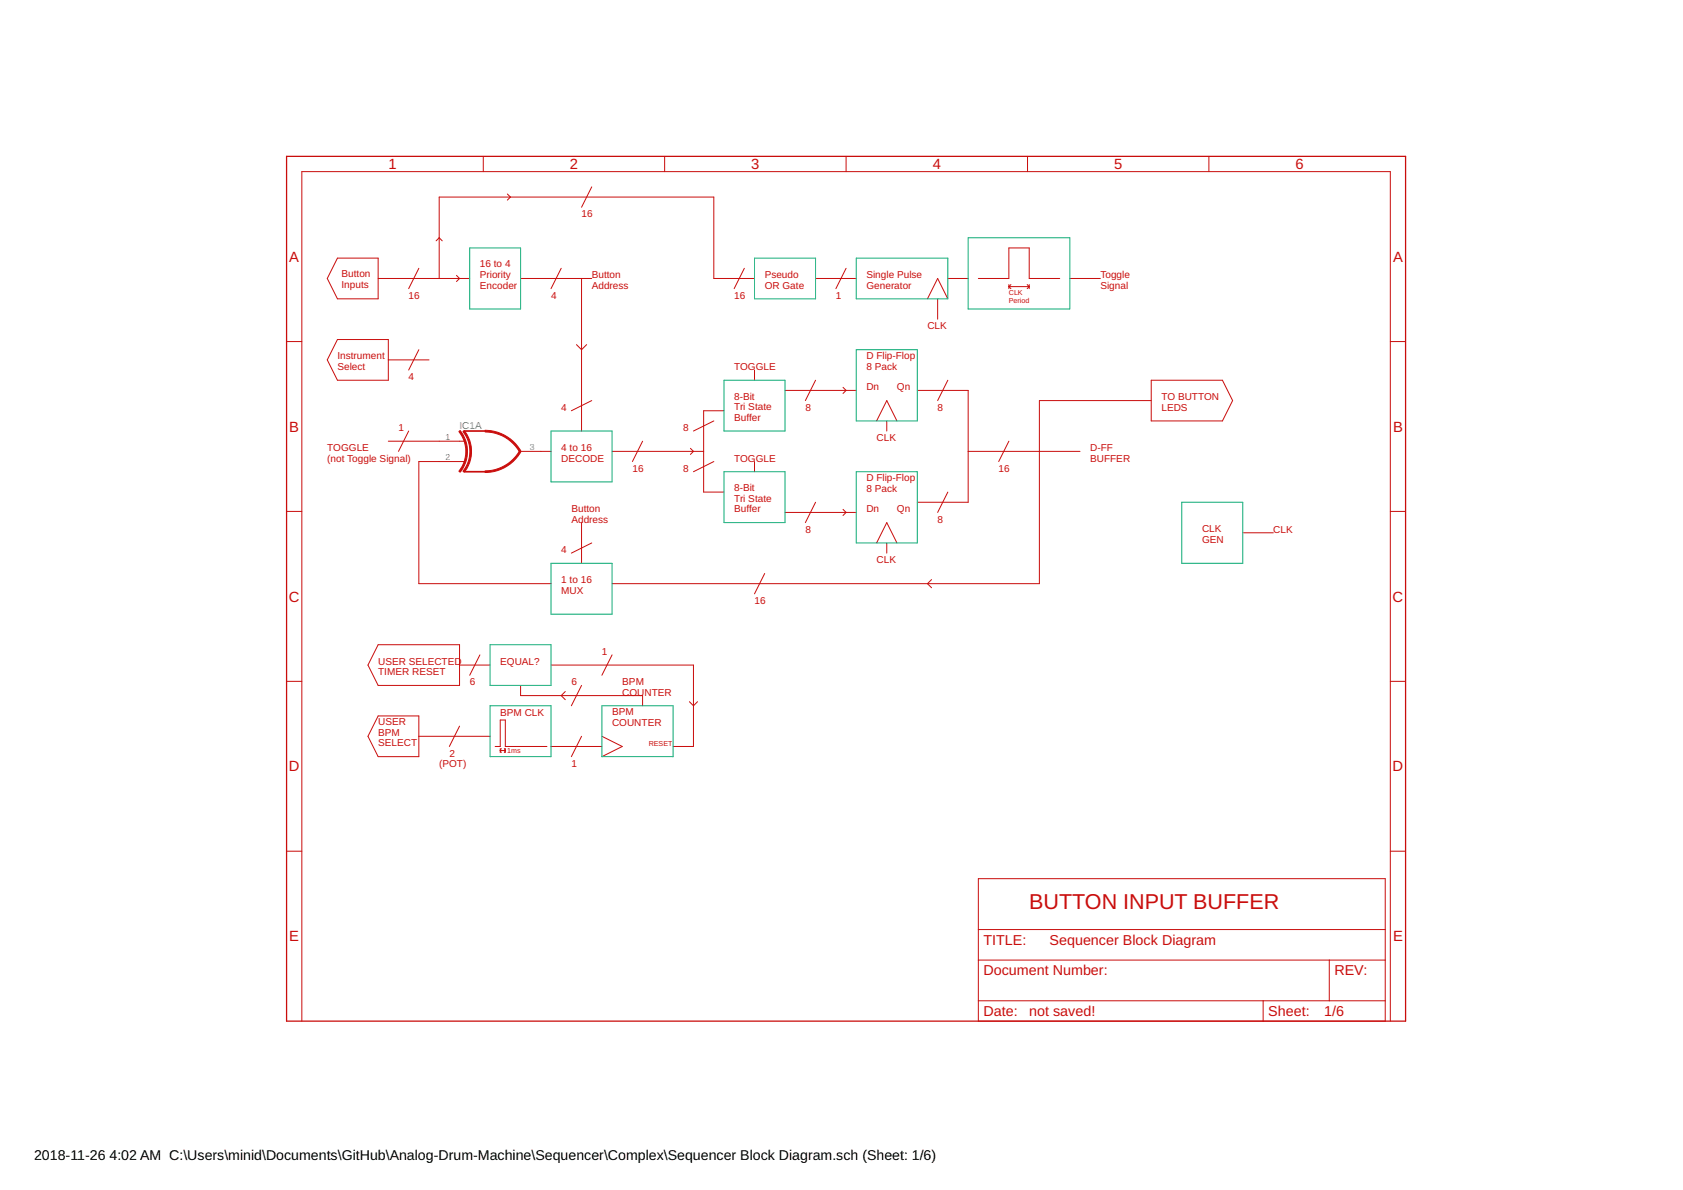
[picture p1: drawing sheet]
<svg xmlns="http://www.w3.org/2000/svg" width="420mm" height="297mm" viewBox="0 0 420 297" stroke-linecap="round" stroke-linejoin="round" font-family="sans-serif">
<g fill="none" stroke="#c90d0c" stroke-width=".25">
<path d="M120.6 39v3.8M165.9 39v3.8M211.2 39v3.8M256.5 39v3.8M301.8 39v3.8M126.7 48.4l.7 .8-.7 .8M147.7 46.7l-2.5 5M84.2 64.4h10.2v10.2h-10.2l-2.5-5.1zM94.4 69.5h22.9M104.6 67l-2.6 5.1M108.9 60.1l.7-.7 .8 .7M109.6 69.5v-20.3h68.6v20.3h10.2"/>
<path d="M114 68.7l.7 .8-.7 .8M130 69.5h17.7M140.1 67l-2.5 5.1M145.2 69.5v38.1M185.8 67l-2.5 5.1M203.6 69.5h10.2M211.2 67l-2.5 5.1M231.5 74.6l2.6-5.1 2.5 5.1M234.1 74.6v5.1M236.6 69.5h5.1M244.2 69.5h7.7v-7.6h5v7.6h7.7M251.9 71v1.1"/>
<path d="M251.9 71.5l.5 .6M251.9 71.5h5M252.4 71l-.5 .5M256.4 71l.5 .5M256.9 71v1.1M256.9 71.5l-.5 .6M267.1 69.5h7.6M71.5 85.3h3.9M84.2 84.8h12.7v10.1h-12.7l-2.5-5.1zM96.9 89.8h10.2M104.6 87.3l-2.6 5.1M143.9 86l1.3 1.3 1.3-1.3"/>
<path d="M147.7 100l-5.1 2.5M188.4 92.4v2.5M196 97.5h17.8M203.6 94.9l-2.5 5.1M210.5 96.7l.7 .8-.7 .7M229 97.5h12.7v27.9h-12.7M236.6 94.9l-2.5 5.1M287.4 94.9h17.8l2.5 5.1-2.5 5.1h-17.8zM287.4 100h-27.9v45.7h-106.7M347.1 85.3h3.8M96.9 110.1h19.1M102 107.6l-2.5 5.1"/>
<path d="M116 115.2h-11.4v30.5h33M130 112.7h7.6M152.8 112.7h22.9M160.4 110.1l-2.5 5.1M172.4 111.9l.7 .8-.7 .7M178.2 105.1l-5.1 2.5M178.2 115.2l-5.1 2.6M180.7 102.5h-5v20.3h5M188.4 115.2v2.6M218.8 105.1l2.6-5.1 2.5 5.1M221.4 105.1v2.5M241.7 112.7h27.9"/>
<path d="M251.9 110.1l-2.6 5.1M71.5 127.7h3.9M145.2 130.5v10.1M147.7 135.5l-5.1 2.6M196 127.9h17.8M203.6 125.4l-2.5 5.1M210.5 127.1l.7 .8-.7 .8M218.8 135.5l2.6-5 2.5 5M221.4 135.5v2.6M236.6 122.8l-2.5 5.1M310.3 133h7.6M347.1 127.7h3.8"/>
<path d="M190.9 143.2l-2.5 5M232.6 144.7l-1.1 1 1.1 1M71.5 170.1h3.9M94.4 178.7h10.2v10.2h-10.2l-2.5-5.1zM94.4 160.9h20.3v10.2h-20.3l-2.5-5.1zM114.7 166h7.6M119.8 163.5l-2.5 5.1M130 171.1v2.5h30.4v2.6M137.6 166h35.5v20.3h-5.1M141.1 172.6l-1 1 1 1M145.2 171.1l-2.6 5.1M152.8 163.5l-2.5 5.1"/>
<path d="M172.1 175.2l1 1 1-1M347.1 170.1h3.8M104.6 183.8h17.7M114.7 181.3l-2.5 5M123.6 186.3h1.3v-6.6h1.3v6.6h10.3M124.9 186.8v1.1M124.9 187.3l.2 .6M124.9 187.3h1.3M125.1 186.8l-.2 .5M125.9 186.8l.3 .5M126.2 186.8v1.1M126.2 187.3l-.3 .6"/>
<path d="M137.6 186.3h12.7M145.2 183.8l-2.6 5.1M150.3 183.8l5 2.5-5 2.6M71.5 212.5h3.9M244.2 219.3h101.6v35.6h-101.6zM347.1 212.5h3.8M244.2 239.6h101.6M244.2 232h101.6M331.9 239.6v10.2M75.4 254.9v-212.1h271.7v212.1M244.2 249.8h101.6M315.3 249.8v5.1"/>
</g>
<path d="M71.5 39h279.4v215.9h-279.4z" fill="none" stroke="#c90d0c" stroke-width=".32"/>
<path d="M116 107.6h5.1M116 117.8h5.1" fill="none" stroke="#c90d0c" stroke-width=".42"/>
<g fill="#c90d0c" stroke="#c90d0c" stroke-width=".25">
<path d="M121.1 117.5a10 10 0 0 0 8.6-5l.3 .2a10.3 10.3 0 0 1-8.9 5.2z" fill-rule="evenodd"/>
<path d="M121.1 107.4a10.3 10.3 0 0 1 8.9 5.2l-.3 .2a9.9 9.9 0 0 0-8.6-5z" fill-rule="evenodd"/>
<path d="M115.6 107.7l.3-.2a8.3 8.3 0 0 1 0 10.4l-.3-.3a7.9 7.9 0 0 0 0-9.9z" fill-rule="evenodd"/>
<path d="M114.6 107.7l.3-.2a8.3 8.3 0 0 1 0 10.4l-.3-.3a7.9 7.9 0 0 0 0-9.9z" fill-rule="evenodd"/>
</g>
<g fill="none" stroke="#0dab76" stroke-width=".25">
<path d="M241.7 59.4h25.4v17.7h-25.4zM117.3 61.9h12.7v15.2h-12.7zM188.4 64.4h15.2v10.2h-15.2zM213.8 64.4h22.8v10.2h-22.8zM180.7 94.9h15.3v12.7h-15.3zM213.8 87.3h15.2v17.8h-15.2zM137.6 107.6h15.2v12.7h-15.2zM180.7 117.8h15.3v12.7h-15.3zM213.8 117.8h15.2v17.7h-15.2zM295 125.4h15.3v15.2h-15.3zM137.6 140.6h15.2v12.7h-15.2zM122.3 160.9h15.3v10.2h-15.3z"/>
<path d="M122.3 176.2h15.3v12.7h-15.3zM150.3 176.2h17.7v12.7h-17.7z"/>
</g>
<text font-size="5.4" fill="#c90d0c" x="256.9" y="227">BUTTON INPUT BUFFER</text>
<g font-size="3.7" fill="#c90d0c">
<text x="97" y="42.2">1</text>
<text x="142.3" y="42.2">2</text>
<text x="187.6" y="42.2">3</text>
<text x="232.8" y="42.2">4</text>
<text x="278.1" y="42.2">5</text>
<text x="323.4" y="42.2">6</text>
<text x="72.2" y="65.3">A</text>
<text x="347.8" y="65.3">A</text>
<text x="72.2" y="107.7">B</text>
<text x="347.8" y="107.7">B</text>
<text x="72.1" y="150.2">C</text>
<text x="347.7" y="150.2">C</text>
<text x="72.1" y="192.6">D</text>
<text x="347.7" y="192.6">D</text>
<text x="72.2" y="235">E</text>
<text x="347.8" y="235">E</text>
</g>
<g font-size="3.6" fill="#c90d0c">
<text x="245.5" y="235.8">TITLE:</text>
<text x="262" y="235.8">Sequencer Block Diagram</text>
<text x="245.5" y="243.5">Document Number:</text>
<text x="333.1" y="243.5">REV:</text>
<text x="245.5" y="253.6">Date:</text>
<text x="256.9" y="253.6">not saved!</text>
<text x="316.6" y="253.6">Sheet:</text>
<text x="330.6" y="253.6">1/6</text>
</g>
<g font-size="3.5">
<text x="8.5" y="289.6">2018-11-26</text>
<text x="27.3" y="289.6">4:02 AM C:\Users\minid\Documents\GitHub\Analog-Drum-Machine\Sequencer\Complex\Sequencer Block Diagram.sch (Sheet: 1/6)</text>
</g>
<g font-size="2.5" fill="#c90d0c">
<text x="145.2" y="54.3">16</text>
<text x="85.3" y="69.1">Button</text>
<text x="85.3" y="71.8">Inputs</text>
<text x="119.8" y="66.7">16 to 4</text>
<text x="119.8" y="69.4">Priority</text>
<text x="147.7" y="69.4">Button</text>
<text x="190.9" y="69.4">Pseudo</text>
<text x="216.3" y="69.4">Single Pulse</text>
<text x="274.7" y="69.4">Toggle</text>
<text x="102" y="74.6">16</text>
<text x="119.8" y="72">Encoder</text>
<text x="137.6" y="74.6">4</text>
<text x="147.7" y="72">Address</text>
<text x="183.3" y="74.6">16</text>
<text x="190.9" y="72">OR Gate</text>
<text x="208.7" y="74.6">1</text>
<text x="216.3" y="72">Generator</text>
<text x="274.7" y="72">Signal</text>
<text x="231.5" y="82.2">CLK</text>
<text x="84.2" y="89.7">Instrument</text>
<text x="216.3" y="89.7">D Flip-Flop</text>
<text x="84.2" y="92.4">Select</text>
<text x="102" y="94.9">4</text>
<text x="183.3" y="92.4">TOGGLE</text>
<text x="216.3" y="92.4">8 Pack</text>
<text x="183.3" y="99.7">8-Bit</text>
<text x="216.3" y="97.4">Dn</text>
<text x="223.9" y="97.4">Qn</text>
<text x="289.9" y="99.9">TO BUTTON</text>
<text x="99.5" y="107.6">1</text>
<text x="140.1" y="102.5">4</text>
<text x="170.6" y="107.6">8</text>
<text x="183.3" y="102.4">Tri State</text>
<text x="183.3" y="105.1">Buffer</text>
<text x="201.1" y="102.5">8</text>
<text x="234.1" y="102.5">8</text>
<text x="289.9" y="102.5">LEDS</text>
<text x="81.7" y="112.6">TOGGLE</text>
<text x="140.1" y="112.6">4 to 16</text>
<text x="218.8" y="110.1">CLK</text>
<text x="272.2" y="112.6">D-FF</text>
<text x="81.7" y="115.2">(not Toggle Signal)</text>
<text x="140.1" y="115.2">DECODE</text>
<text x="157.9" y="117.8">16</text>
<text x="170.6" y="117.8">8</text>
<text x="183.3" y="115.2">TOG</text>
<text x="188.7" y="115.2">GLE</text>
<text x="249.3" y="117.8">16</text>
<text x="272.2" y="115.2">BUFFER</text>
<text x="183.3" y="122.6">8-Bit</text>
<text x="183.3" y="125.2">Tri State</text>
<text x="216.3" y="120.2">D Flip-Flop</text>
<text x="216.3" y="122.8">8 Pack</text>
<text x="142.7" y="127.8">Button</text>
<text x="142.7" y="130.5">Ad</text>
<text x="145.7" y="130.5">dress</text>
<text x="183.3" y="127.9">Buffer</text>
<text x="216.3" y="127.9">Dn</text>
<text x="223.9" y="127.9">Qn</text>
<text x="234.1" y="130.5">8</text>
<text x="201.1" y="133">8</text>
<text x="300.1" y="132.9">CLK</text>
<text x="300.1" y="135.5">GEN</text>
<text x="317.9" y="133">CLK</text>
<text x="140.1" y="138.1">4</text>
<text x="218.8" y="140.6">CLK</text>
<text x="140.1" y="145.6">1 to 16</text>
<text x="140.1" y="148.2">MUX</text>
<text x="188.4" y="150.8">16</text>
<text x="94.4" y="165.9">USER SELECTED</text>
<text x="124.9" y="166">EQUAL?</text>
<text x="150.3" y="163.5">1</text>
<text x="94.4" y="168.5">TIMER RESET</text>
<text x="117.3" y="171.1">6</text>
<text x="142.7" y="171.1">6</text>
<text x="155.3" y="171">BPM</text>
<text x="155.3" y="173.6">COUNTER</text>
<text x="124.9" y="178.7">BPM CLK</text>
<text x="152.8" y="178.6">BPM</text>
<text x="94.4" y="181">USER</text>
<text x="94.4" y="183.7">BPM</text>
<text x="152.8" y="181.2">COUNTER</text>
<text x="94.4" y="186.3">SELECT</text>
<text x="109.6" y="191.4">(POT)</text>
<text x="112.2" y="188.9">2</text>
<text x="142.7" y="191.4">1</text>
</g>
<text font-size="2.5" fill="#808080" x="114.7" y="107">IC1A</text>
<g font-size="2.1" fill="#808080">
<text x="111.2" y="109.8">1</text>
<text x="132.3" y="112.3">3</text>
<text x="111.2" y="114.9">2</text>
</g>
<g font-size="1.8" fill="#c90d0c">
<text x="251.9" y="73.7">CLK</text>
<text x="251.9" y="75.6">Period</text>
<text x="126.7" y="187.8">1ms</text>
<text x="162" y="186.3">RESET</text>
</g>
</svg>
